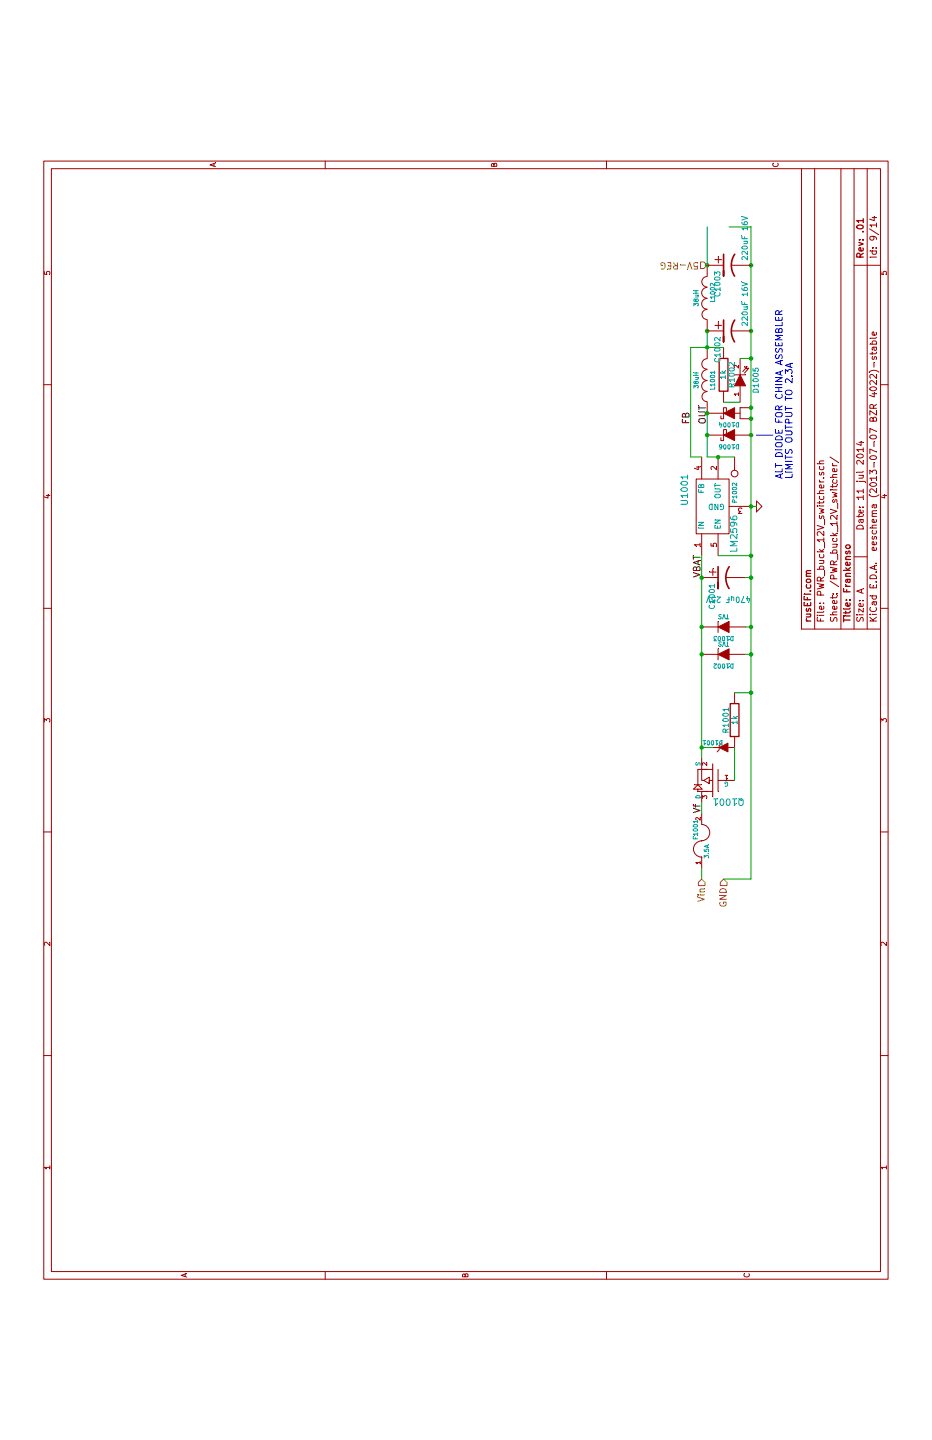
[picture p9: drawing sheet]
EESchema Schematic File Version 2
LIBS:power
LIBS:device
LIBS:transistors
LIBS:conn
LIBS:linear
LIBS:regul
LIBS:74xx
LIBS:cmos4000
LIBS:adc-dac
LIBS:memory
LIBS:xilinx
LIBS:special
LIBS:microcontrollers
LIBS:dsp
LIBS:microchip
LIBS:analog_switches
LIBS:motorola
LIBS:texas
LIBS:intel
LIBS:audio
LIBS:interface
LIBS:digital-audio
LIBS:philips
LIBS:display
LIBS:cypress
LIBS:siliconi
LIBS:opto
LIBS:atmel
LIBS:contrib
LIBS:valves
LIBS:176122-6
LIBS:art-electro-conn
LIBS:art-electro-conn_2
LIBS:art-electro-ic
LIBS:art-electro-max
LIBS:art-electro-power
LIBS:LMV324IDR
LIBS:logo
LIBS:logo_flipped
LIBS:MAX9926-9927
LIBS:max9939
LIBS:max31855
LIBS:stm32
LIBS:tc4427
LIBS:lm2596
LIBS:mos_p_numbered-pins
LIBS:rn-41
LIBS:skqucaa010_joystick
LIBS:itead_hc-0X_bluetooth
LIBS:frankenso-cache
EELAYER 27 0
EELAYER END
$Descr A 11000 8500
encoding utf-8
Sheet 9 14
Title "Frankenso"
Date "11 jul 2014"
Rev ".01"
Comp "rusEFI.com"
Comment1 ""
Comment2 ""
Comment3 ""
Comment4 ""
$EndDescr
$Comp
L CONN_1 P1002
U 1 1
P 7750 6700
F 0 "P1002" H 7830 6700 40  0000 L CNN
F 1 "CONN_1" H 7750 6755 30  0001 C CNN
F 2 "SIL-1" H 7750 6700 60  0001 C CNN
F 3 "" H 7750 6700 60  0001 C CNN
F 4 "DO NOT POPULATE" H 7750 6700 60  0001 C CNN "Field4"
	1    7750 6700
	-1   0    0    1   
$EndComp
$Comp
L CP1 C1001
U 1 1
P 6800 6600
F 0 "C1001" H 6850 6700 50  0000 L CNN
F 1 "470uF 25V" V 7000 6350 50  0000 L CNN
F 2 "SMDSVP10" H 6800 6600 60  0001 C CNN
F 3 "" H 6800 6600 60  0001 C CNN
F 4 "ref_PANASONIC,EEV-FK1H681M" H 6800 6600 60  0001 C CNN "MFG,MFG#"
F 5 "sky-macau.com,8808784453" H 6800 6600 60  0001 C CNN "VEND1,VEND1#"
	1    6800 6600
	-1   0    0    -1  
$EndComp
$Comp
L R R1002
U 1 1
P 8650 6600
F 0 "R1002" V 8730 6600 50  0000 C CNN
F 1 "1k" V 8650 6600 50  0000 C CNN
F 2 "SM0805" H 8650 6600 60  0001 C CNN
F 3 "" H 8650 6600 60  0001 C CNN
F 4 "-,-" V 8650 6600 60  0001 C CNN "Field4"
F 5 "sky-macau.com,7768409796" V 8650 6600 60  0001 C CNN "vend1,vend1#"
	1    8650 6600
	0    1    1    0   
$EndComp
$Comp
L LED D1005
U 1 1
P 8600 6750
F 0 "D1005" H 8600 6600 50  0000 C CNN
F 1 "GREEN" H 8600 6925 50  0001 C CNN
F 2 "LED-0805" H 8600 6750 60  0001 C CNN
F 3 "" H 8600 6750 60  0001 C CNN
F 4 "-,-" H 8600 6750 60  0001 C CNN "Field4"
F 5 "sky-macau.com,1562597916" H 8600 6750 60  0001 C CNN "VEND1,VEND1#"
	1    8600 6750
	1    0    0    -1  
$EndComp
$Comp
L INDUCTOR L1001
U 1 1
P 8600 6450
F 0 "L1001" V 8550 6450 40  0000 C CNN
F 1 "38uH" V 8700 6450 40  0000 C CNN
F 2 "SM100uH" H 8600 6450 60  0001 C CNN
F 3 "" H 8600 6450 60  0001 C CNN
F 4 "ref_PULSE,PE-54040-S" V 8600 6450 60  0001 C CNN "MFG,MFG#"
F 5 "sky-macau.com,3817361683" V 8600 6450 60  0001 C CNN "VEND1,VEND1#"
	1    8600 6450
	0    -1   -1   0   
$EndComp
$Comp
L LM2596 U1001
U 1 1
P 7450 6550
F 0 "U1001" H 7600 6850 60  0000 C CNN
F 1 "LM2596" H 7200 6400 60  0000 C CNN
F 2 "DPAK5" H 7450 6550 60  0001 C CNN
F 3 "~" H 7450 6550 60  0000 C CNN
F 4 "linear,2596-5.0" H 7450 6550 60  0001 C CNN "mfg,mfg#"
F 5 "sky-macau.com,6841999795" H 7450 6550 60  0001 C CNN "vend1,vend1#"
	1    7450 6550
	1    0    0    -1  
$EndComp
$Comp
L INDUCTOR L1002
U 1 1
P 9350 6450
F 0 "L1002" V 9300 6400 40  0000 C CNN
F 1 "38uH" V 9450 6450 40  0000 C CNN
F 2 "SM100uH" H 9350 6450 60  0001 C CNN
F 3 "" H 9350 6450 60  0001 C CNN
F 4 "ref_PULSE,PE-54040-S" V 9350 6450 60  0001 C CNN "MFG,MFG#"
F 5 "sky-macau.com,3817361683" V 9350 6450 60  0001 C CNN "VEND1,VEND1#"
	1    9350 6450
	0    -1   -1   0   
$EndComp
$Comp
L SCHDPAK D1004
U 1 1
P 8300 6650
F 0 "D1004" H 8300 6750 40  0000 C CNN
F 1 "SCHDPAK" H 8300 6550 40  0001 C CNN
F 2 "DPAK2" H 8300 6650 60  0001 C CNN
F 3 "~" H 8300 6650 60  0000 C CNN
F 4 "VISHAY,VS-50WQ04FNPBF" H 8300 6650 60  0001 C CNN "MFG,MFG#"
F 5 "DIGI,VS-50WQ04FNPBF-ND" H 8300 6650 60  0001 C CNN "VEND1,VEND1#"
F 6 "DO NOT POPULATE" H 8300 6650 60  0001 C CNN "Field6"
	1    8300 6650
	0    -1   -1   0   
$EndComp
Connection ~ -4675 3450
Connection ~ 9050 6850
Connection ~ 7450 6850
Wire Wire Line
	6800 6800 6800 6850
Connection ~ 6800 6850
Wire Wire Line
	8800 6750 8800 6850
Connection ~ 8800 6850
Wire Wire Line
	8400 6750 8400 6600
Wire Wire Line
	8900 6300 8900 6600
Wire Wire Line
	8900 6450 9050 6450
Connection ~ 9050 6450
Wire Wire Line
	5150 6400 7000 6400
Connection ~ 6800 6400
Wire Wire Line
	7000 6550 7000 6850
Connection ~ 7000 6850
Wire Wire Line
	8900 6300 7900 6300
Wire Wire Line
	7900 6300 7900 6400
Connection ~ 8900 6450
Wire Wire Line
	10000 6850 10000 6650
Connection ~ 9650 6850
Wire Wire Line
	10000 6450 9650 6450
Wire Wire Line
	7900 6450 7900 6700
Wire Wire Line
	7900 6450 8300 6450
Connection ~ 7900 6550
Connection ~ 8300 6450
Connection ~ 8250 6850
Connection ~ 8350 6850
Connection ~ 9650 6450
Text Label 6800 6400 0    60   ~ 0
VBAT
Text Label 8200 6300 0    60   ~ 0
FB
Text Label 8200 6450 0    60   ~ 0
OUT
$Comp
L GND #PWR099
U 1 1
P 7450 6900
F 0 "#PWR099" H 7450 6900 30  0001 C CNN
F 1 "GND" H 7450 6830 30  0001 C CNN
F 2 "" H 7450 6900 60  0000 C CNN
F 3 "" H 7450 6900 60  0000 C CNN
	1    7450 6900
	1    0    0    -1  
$EndComp
Wire Wire Line
	7450 6850 7450 6900
$Comp
L DIODE D1003
U 1 1
P 6350 6600
F 0 "D1003" H 6350 6700 40  0000 C CNN
F 1 "TVS" H 6350 6500 40  0000 C CNN
F 2 "D3" H 6350 6600 60  0001 C CNN
F 3 "~" H 6350 6600 60  0000 C CNN
F 4 "ref_ONsemi,MMBZ18VALT1G" H 6350 6600 60  0001 C CNN "mfg,mfg#"
F 5 "sky-macau.com,8262743708" H 6350 6600 60  0001 C CNN "vend1,vend1"
	1    6350 6600
	0    -1   -1   0   
$EndComp
$Comp
L DIODE D1002
U 1 1
P 6100 6600
F 0 "D1002" H 6100 6700 40  0000 C CNN
F 1 "TVS" H 6100 6500 40  0000 C CNN
F 2 "D3" H 6100 6600 60  0001 C CNN
F 3 "~" H 6100 6600 60  0000 C CNN
F 4 "ref_ONsemi,MMBZ18VALT1G" H 6100 6600 60  0001 C CNN "mfg,mfg#"
F 5 "sky-macau.com,8262743708" H 6100 6600 60  0001 C CNN "vend1,vend1"
	1    6100 6600
	0    -1   -1   0   
$EndComp
$Comp
L MOS_PRO Q1001
U 1 1
P 4950 6500
F 0 "Q1001" H 4950 6690 60  0000 R CNN
F 1 "MOS_PRO" H 4950 6320 60  0001 R CNN
F 2 "SOT23" H 4950 6500 60  0001 C CNN
F 3 "~" H 4950 6500 60  0000 C CNN
F 4 "ref_fairchild,FQD7P06TM" H 4950 6500 60  0001 C CNN "mfg,mfg"
F 5 "sky-macau.com,4824167646" H 4950 6500 60  0001 C CNN "vend1,vend1"
	1    4950 6500
	0    -1   -1   0   
$EndComp
Connection ~ 6350 6400
Connection ~ 6100 6400
Wire Wire Line
	6350 6800 6350 6850
Wire Wire Line
	6100 6800 6100 6850
Connection ~ 6350 6850
Wire Wire Line
	4050 6850 4050 6600
Connection ~ 6100 6850
$Comp
L R R1001
U 1 1
P 5500 6700
F 0 "R1001" V 5580 6700 50  0000 C CNN
F 1 "1k" V 5500 6700 50  0000 C CNN
F 2 "SM0805" H 5500 6700 60  0001 C CNN
F 3 "" H 5500 6700 60  0001 C CNN
F 4 "-,-" V 5500 6700 60  0001 C CNN "Field4"
F 5 "sky-macau.com,7768409796" V 5500 6700 60  0001 C CNN "vend1,vend1#"
	1    5500 6700
	0    -1   -1   0   
$EndComp
$Comp
L ZENERSMALL D1001
U 1 1
P 5250 6600
F 0 "D1001" H 5350 6550 40  0000 C CNN
F 1 "ZENERSMALL" H 5250 6500 30  0001 C CNN
F 2 "SM1206" H 5250 6600 60  0001 C CNN
F 3 "~" H 5250 6600 60  0000 C CNN
F 4 "-,-" H 5250 6600 60  0001 C CNN "Field4"
F 5 "sky-macau.com,5633100308" H 5250 6600 60  0001 C CNN "vend1,vend1#"
	1    5250 6600
	0    -1   -1   0   
$EndComp
Wire Wire Line
	5750 6700 5750 6850
Connection ~ 5750 6850
Wire Wire Line
	5250 6700 4950 6700
$Comp
L FUSE F1001
U 1 1
P 4400 6400
F 0 "F1001" H 4500 6450 40  0000 C CNN
F 1 "3.5A" H 4300 6350 40  0000 C CNN
F 2 "SIL-2" H 4400 6400 60  0001 C CNN
F 3 "~" H 4400 6400 60  0000 C CNN
F 4 "-,-" H 4400 6400 60  0001 C CNN "Field4"
F 5 "DO NOT POPULATE" H 4400 6400 60  0001 C CNN "vend1,vend1#"
	1    4400 6400
	1    0    0    -1  
$EndComp
Wire Wire Line
	4050 6400 4150 6400
Wire Wire Line
	4650 6400 4750 6400
Wire Wire Line
	5250 6500 5250 6400
Connection ~ 5250 6400
$Comp
L DIODESCH D1006
U 1 1
P 8100 6650
F 0 "D1006" H 8100 6750 40  0000 C CNN
F 1 "DIODESCH" H 8100 6550 40  0001 C CNN
F 2 "D4" H 8100 6650 60  0001 C CNN
F 3 "~" H 8100 6650 60  0000 C CNN
F 4 "-,-" H 8100 6650 60  0001 C CNN "Field4"
F 5 "sky-macau.com,1438219496" H 8100 6650 60  0001 C CNN "VEND1,VEND1#"
	1    8100 6650
	0    -1   -1   0   
$EndComp
Connection ~ 8100 6450
Connection ~ 8100 6850
Wire Notes Line
	8100 6900 8100 7050
Text Notes 7700 7150 0    60   ~ 0
ALT DIODE FOR CHINA ASSEMBLER\nLIMITS OUTPUT TO 2.3A
Text Label 4650 6400 0    60   ~ 0
Vf
Wire Wire Line
	4050 6850 10000 6850
$Comp
L CP1 C1002
U 1 1
P 9050 6650
F 0 "C1002" H 9100 6750 50  0000 L CNN
F 1 "220uF 16V" H 8600 6500 50  0000 L CNN
F 2 "SM2512" H 9050 6650 60  0001 C CNN
F 3 "" H 9050 6650 60  0001 C CNN
F 4 "ref_AVX,TPSE227M010R0100" H 9050 6650 60  0001 C CNN "MFG,MFG#"
F 5 "sky-macau.com,8702041755" H 9050 6650 60  0001 C CNN "VEND1,VEND1#"
	1    9050 6650
	-1   0    0    -1  
$EndComp
$Comp
L CP1 C1003
U 1 1
P 9650 6650
F 0 "C1003" H 9700 6750 50  0000 L CNN
F 1 "220uF 16V" H 9200 6500 50  0000 L CNN
F 2 "SM2512" H 9650 6650 60  0001 C CNN
F 3 "" H 9650 6650 60  0001 C CNN
F 4 "ref_AVX,TPSE227M010R0100" H 9650 6650 60  0001 C CNN "MFG,MFG#"
F 5 "sky-macau.com,8702041755" H 9650 6650 60  0001 C CNN "VEND1,VEND1#"
	1    9650 6650
	-1   0    0    -1  
$EndComp
Text HLabel 4050 6400 0    60   Input ~ 0
Vin
Text HLabel 4050 6600 0    60   Input ~ 0
GND
Text HLabel 9650 6450 1    60   Input ~ 0
5V-REG
$EndSCHEMATC
